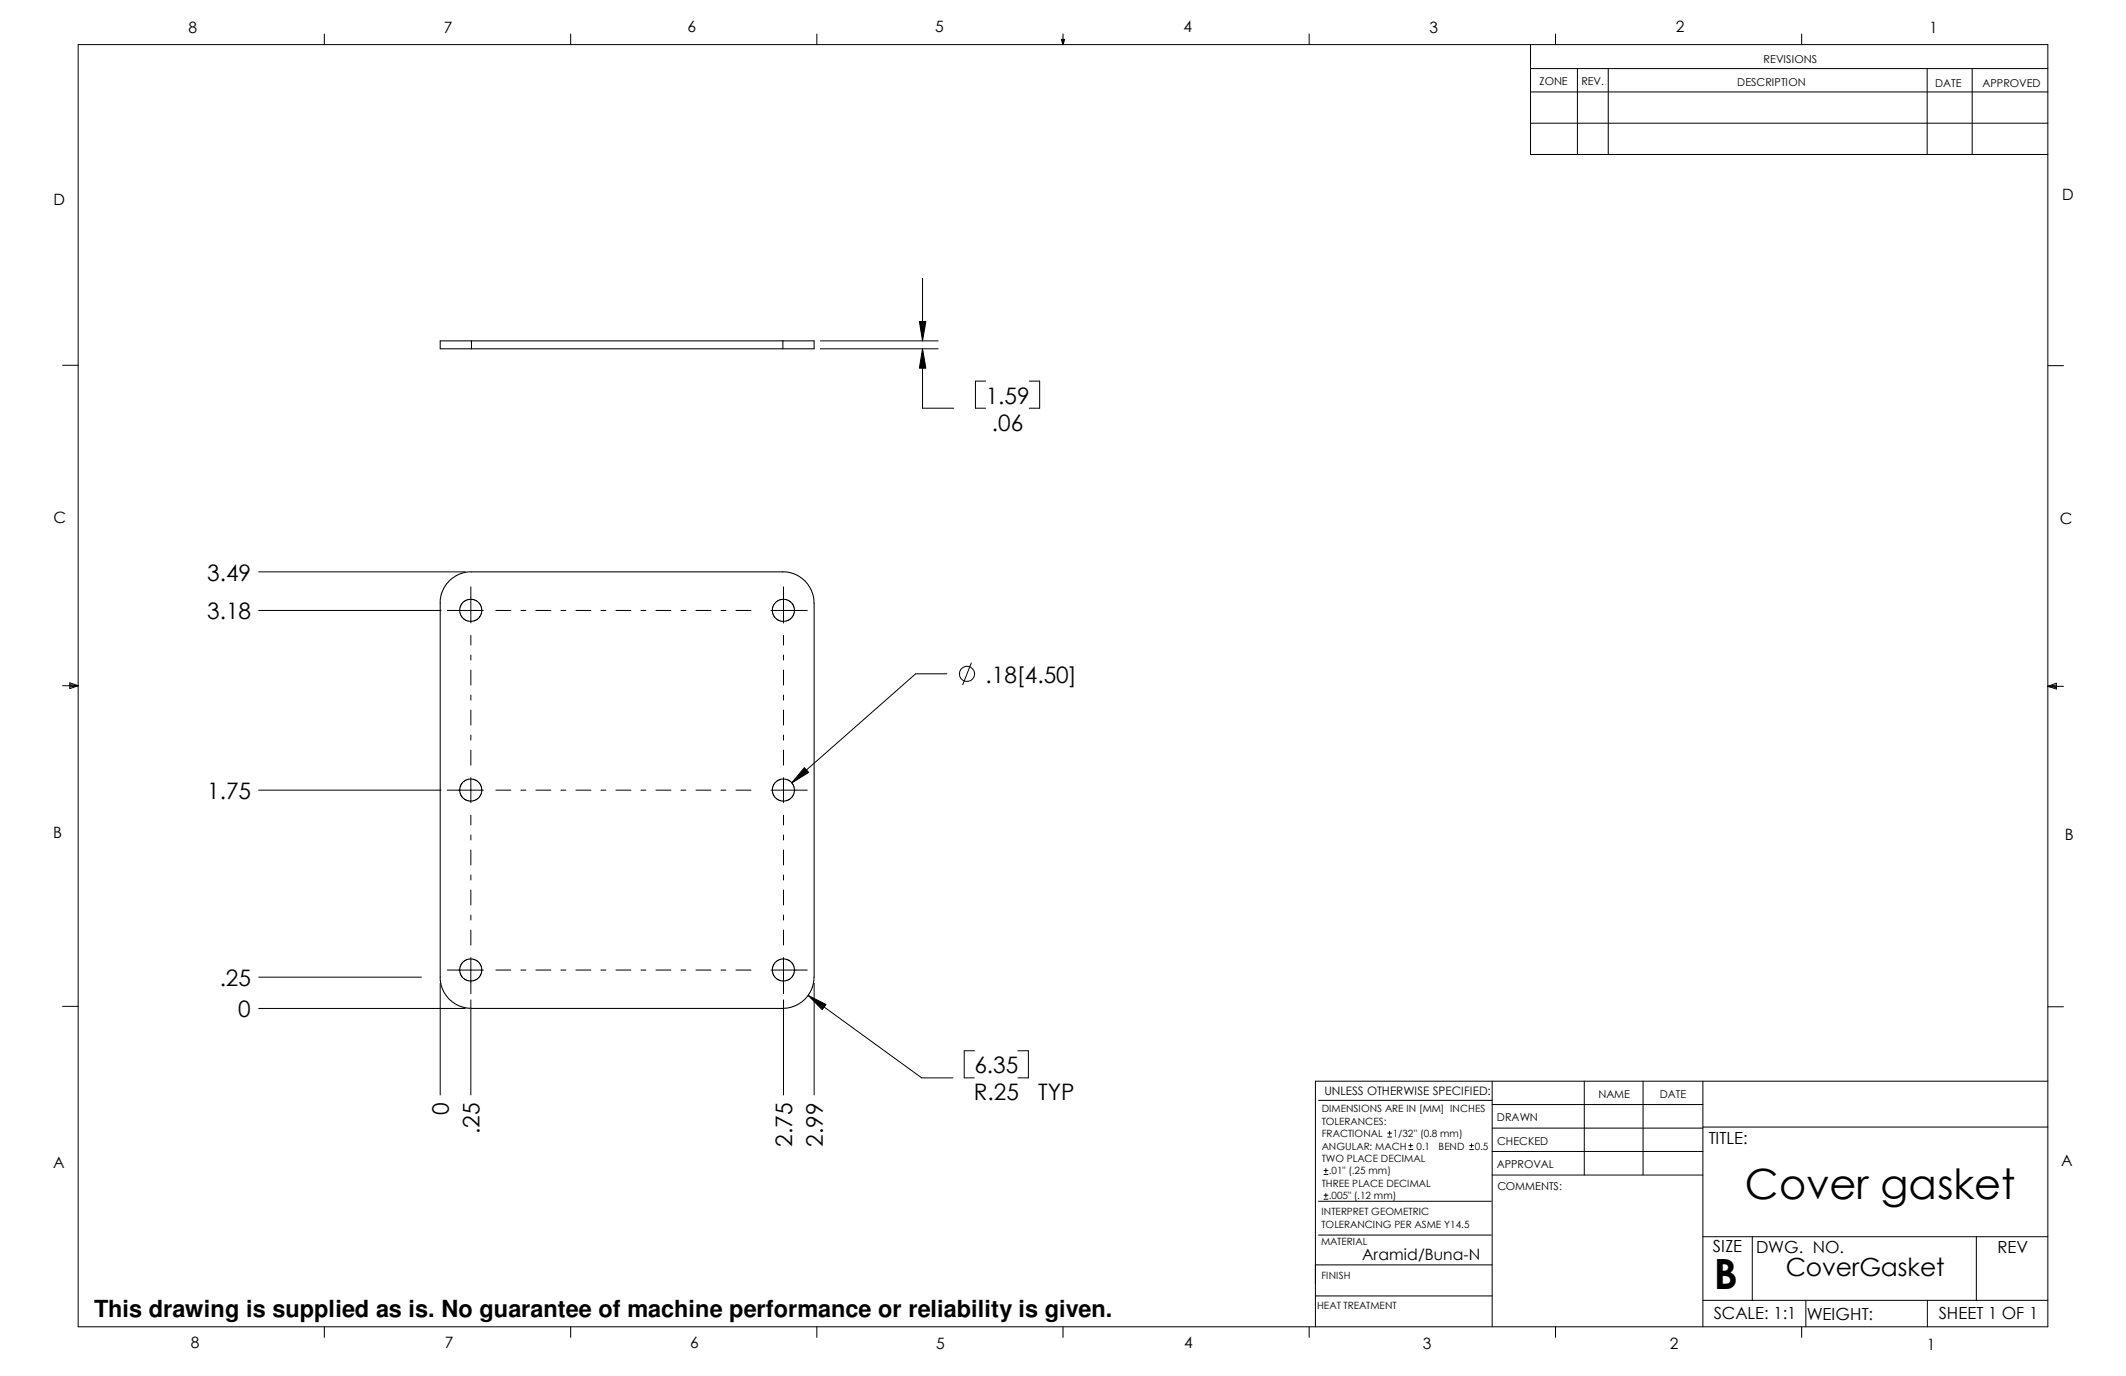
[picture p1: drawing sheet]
<svg xmlns="http://www.w3.org/2000/svg" width="432mm" height="279mm" viewBox="0 0 432 279" stroke-linecap="round" stroke-linejoin="round" font-family="sans-serif">
<g fill="none" stroke="#000" stroke-width=".2">
<path d="M15.9 9.1h400v260.3h-400zM65.9 6.9v2.2M115.9 6.9v2.2M165.9 6.9v2.2M215.6 8h.6l-.3 1.1zM215.7 8l.2 1.1M215.9 6.9v2.2M216 8l-.1 1.1M265.9 6.9v2.2M310.9 18.7h105M310.9 9.1v22.3h105M310.9 13.9h105"/>
<path d="M315.9 6.9v2.2M320.4 13.9v17.5M326.6 13.9v17.5M365.9 6.9v2.2M391.4 13.9v17.5M400.6 13.9v17.5M310.9 25h105M187.4 56.5v12.7M12.7 74.2h3.2M166.6 69.2h23.9M166.6 70.8h23.9M186.7 65.3h1.3l-.6 3.9z"/>
<path d="M187.4 70.8l.6 4h-1.3zM187.4 70.8v12.1h6.3M200.2 77.4h-2.1v5.5h2.1M209 77.4h2.2v5.5h-2.2M415.9 74.3h3.2M52.5 116.1h42M95.6 119.2v7.3M159.1 119.2v7.3M12.7 139.2h3.2M14.2 139l1.7 .2M14.2 138.6l1.7 .6-1.7 .6zM15.9 139.2l-1.7 .3"/>
<path d="M52.5 124h37.1M90.8 124h7.4M156.6 124h7.4M192.3 136.8h-6.3l-25.2 22.2M197.3 134.6l-1.8 4.4M415.9 139.4h3.2M415.9 139.4l1.8-.7v1.2zM415.9 139.4l1.8 .2M417.7 139.1l-1.8 .3M95.6 157.9v5.1M159.1 157.9v5.1M163.4 155.9l.9 .9-3.5 2.2z"/>
<path d="M52.5 160.4h37.1M90.8 160.4h7.4M156.6 160.4h7.4M52.5 198.4h33.1M89.4 199.7v22.6M90.8 197h7.4M95.6 194.4v7.4M156.6 197h7.4M159.1 194.4v7.4M165.4 199.7v22.6M12.7 204.3h3.2M52.5 204.8h42"/>
<path d="M95.6 203v19.3M159.1 203v19.3M164.2 202.1l3.6 1.9-.8 1zM164.2 202.1l23 16.8h6.3M197.9 213.4h-2.1v5.5h2.1M206.8 213.4h2.1v5.5h-2.1M303.1 219.5v49.9M321.8 219.5v19.1M333.7 219.5v19.1M345.9 219.5v49.9M415.9 204.4h3.2M415.9 219.5h-148.7v49.9"/>
<path d="M267.8 223.4h35.3M268.9 238.5h.8M268.9 237.7h.8M269.3 237.3v.8M281.9 230.9h.8M281.9 230.1h.8M282.2 229.7v.8M286.1 233.4h.8M286.1 232.6h.8M286.5 232.2v.8M298.5 233.4h.8M298.5 232.6h.8"/>
<path d="M298.9 232.2v.8M303.1 233.8h42.8M303.1 229.1h42.8M303.1 224.3h42.8M303.1 238.6h42.8M345.9 228.9h70M267.2 256.8h35.9M267.8 250.8h35.1M267.8 243.9h35.1M268.9 243.5h.8M268.9 242.7h.8M269.3 242.3v.8"/>
<path d="M345.9 251.1h70M355.9 251.1v12.9M401.4 251.1v12.9M65.9 269.4v2.2M115.9 269.4v2.2M165.9 269.4v2.2M215.9 269.4v2.2M265.9 269.4v2.2M267.2 263.1h35.9M315.9 269.4v2.2M345.9 264h70M365.9 269.4v2.2"/>
<path d="M366.8 264v5.4M391.5 264v5.4"/>
<circle cx="196.4" cy="136.8" r="1.55"/>
</g>
<path d="M89.4 69.2h76v1.6h-76zM95.8 69.2v1.6M159 69.2v1.6M91.2 117.9l1.6-1.1 1.3-.5 .9-.2h64.7l.9 .2 1.3 .5 1 .6 1.1 1.1 1 1.8 .4 2.2v75.9l-.3 1.6-.5 1.3-.6 1-1.1 1.1-1.8 1-2.1 .4h-63.2l-1.7-.2-1.3-.6-1-.6-1.1-1.1-.8-1.3-.5-1.9v-77.3l.2-1 .5-1.3zM93.4 123.9v.6l.4 .8 .9 .7 .9 .2 .8-.1 .6-.4 .6-.7 .3-1-.1-.7-.4-.7-.7-.6-.7-.3-1 .1-.8 .3-.6 .9-.2 1M156.9 123.9v.6l.4 .8 .9 .7 .9 .2 .8-.1 .6-.4 .6-.7 .3-1-.1-.7-.4-.7-.7-.6-.7-.3-1 .1-.8 .3-.6 .9-.2 1M93.4 160.4v.6l.4 .8 .7 .6 1.1 .3 .8-.1 .6-.4 .6-.7 .3-1.1-.1-.6-.4-.8-.7-.5-.7-.3h-1l-.8 .4-.6 .9-.2 .9M156.9 160.4v.6l.4 .8 .7 .6 1.1 .3 .8-.1 .6-.4 .6-.7 .3-1.1-.1-.6-.4-.8-.7-.5-.7-.3h-1l-.8 .4-.6 .9-.2 .9M93.4 196.9v.7l.4 .7 .7 .6 1.1 .3 .8-.1 .6-.3 .6-.8 .3-1-.1-.7-.4-.7-.7-.6-.7-.3-1 .1-.8 .4-.6 .8-.2 1M156.9 196.9v.7l.4 .7 .7 .6 1.1 .3 .8-.1 .6-.3 .6-.8 .3-1-.1-.7-.4-.7-.7-.6-.7-.3-1 .1-.8 .4-.6 .8-.2 1" fill="none" stroke="#000" stroke-width=".21"/>
<path d="M186.7 65.3h1.3l-.6 3.9zM187.4 70.8l.6 4h-1.3zM163.4 155.9l.9 .9-3.5 2.2zM164.2 202.1l3.6 1.9-.8 1z" fill="#000"/>
<path d="M100.7 124h53.4M95.6 155.4v-26.4M159.1 155.4v-26.4M100.7 160.4h53.4M95.6 191.9v-26.4M100.7 197h53.4M159.1 191.9v-26.4" fill="none" stroke="#fff" stroke-width=".2" stroke-dasharray="3 2 1 2"/>
<path d="M100.7 124h53.4M95.6 155.4v-26.4M159.1 155.4v-26.4M100.7 160.4h53.4M95.6 191.9v-26.4M100.7 197h53.4M159.1 191.9v-26.4" fill="none" stroke="#000" stroke-width=".2" stroke-dasharray="3 2 1 2"/>
<g font-size="8.5">
<text x="354.4" y="243.4">Cover gasket</text>
<text x="348.1" y="261.7">B</text>
</g>
<text font-size="5.1" x="362.7" y="259.2">CoverGasket</text>
<text font-size="4.8" x="19.1" y="267.3">This drawing is supplied as is. No guarantee of machine performance or reliability is given.</text>
<g font-size="4.6">
<text x="200.2" y="82">1.59</text>
<text x="201.5" y="87.5">.06</text>
<text x="42.1" y="117.9">3.49</text>
<text x="42.1" y="125.8">3.18</text>
<text x="200.2" y="138.6">.18[4.50]</text>
<text x="42.1" y="162.3">1.75</text>
<text x="44.6" y="200.2">.25</text>
<text x="48.4" y="206.6">0</text>
<text x="197.9" y="217.9">6.35</text>
<text x="91.1" y="226.4" transform="rotate(-90 91.1 226.4)">0</text>
<text x="197.8" y="223.4">R.25</text>
<text x="210.8" y="223.4">TYP</text>
<text x="97.4" y="230.3" transform="rotate(-90 97.4 230.3)">.25</text>
<text x="160.9" y="232.8" transform="rotate(-90 160.9 232.8)">2.75</text>
<text x="167.1" y="232.8" transform="rotate(-90 167.1 232.8)">2.99</text>
</g>
<g font-size="3.4">
<text x="347" y="232.2">TITLE:</text>
<text x="347.9" y="254.3">SIZE</text>
<text x="356.7" y="254.3">DWG. NO.</text>
<text x="405.7" y="254.4">REV</text>
<text x="348.1" y="267.9">SCALE: 1:1</text>
<text x="367" y="268">WEIGHT:</text>
<text x="393.8" y="267.9">SHEET 1 OF 1</text>
</g>
<g font-size="3.2">
<text x="38.3" y="6.6">8</text>
<text x="90.2" y="6.7">7</text>
<text x="139.7" y="6.5">6</text>
<text x="189.9" y="6.5">5</text>
<text x="240.4" y="6.6">4</text>
<text x="290.4" y="6.6">3</text>
<text x="340.4" y="6.5">2</text>
<text x="391.8" y="6.6">1</text>
<text x="10.9" y="41.5">D</text>
<text x="418.8" y="40.7">D</text>
<text x="10.8" y="106.3">C</text>
<text x="418.3" y="106.4">C</text>
<text x="10.8" y="170.2">B</text>
<text x="419.4" y="170.5">B</text>
<text x="10.8" y="237.2">A</text>
<text x="418.6" y="236.7">A</text>
<text x="276.7" y="255.9">Aramid/Buna-N</text>
<text x="38.8" y="273.8">8</text>
<text x="90.3" y="273.8">7</text>
<text x="140.2" y="273.8">6</text>
<text x="190.1" y="273.9">5</text>
<text x="240.5" y="273.8">4</text>
<text x="289" y="273.9">3</text>
<text x="339.1" y="273.9">2</text>
<text x="391.3" y="274.1">1</text>
</g>
<text font-size="2.4" x="269" y="222.4">UNLESS OTHERWISE SPECIFIED:</text>
<g font-size="2.2">
<text x="312.7" y="17.4">ZONE</text>
<text x="321.2" y="17.4">REV.</text>
<text x="352.8" y="17.4">DESCRIPTION</text>
<text x="358.2" y="12.7">REVISIONS</text>
<text x="393.1" y="17.6">DATE</text>
<text x="402.7" y="17.6">APPROVED</text>
<text x="304" y="227.7">DRAWN</text>
<text x="324.7" y="222.9">NAME</text>
<text x="337.1" y="222.9">DATE</text>
<text x="304.1" y="232.6">CHECKED</text>
<text x="304" y="237.2">APPROVAL</text>
<text x="304.1" y="241.7">COMMENTS:</text>
</g>
<g font-size="2">
<text x="268.5" y="225.8">DIMENSIONS ARE IN [MM] INCHES</text>
<text x="268.5" y="228.4">TOLERANCES:</text>
<text x="268.5" y="230.9">FRACTIONAL</text>
<text x="268.5" y="233.4">ANGULAR: MACH</text>
<text x="282.9" y="230.9">1/32'' (0.8 mm)</text>
<text x="287.7" y="233.4">0.1</text>
<text x="292.2" y="233.4">BEND</text>
<text x="299.5" y="233.4">0.5</text>
<text x="268.5" y="236">TWO PLACE DECIMAL</text>
<text x="269.9" y="238.5">.01&quot; (.25 mm)</text>
<text x="268.5" y="241">THREE PLACE DECIMAL</text>
<text x="269.9" y="243.5">.005&quot; (.12 mm)</text>
<text x="268.4" y="246.8">INTERPRET GEOMETRIC</text>
<text x="268.4" y="249.3">TOLERANCING PER ASME Y14.5</text>
<text x="268.3" y="252.9">MATERIAL</text>
<text x="268.4" y="259.7">FINISH</text>
<text x="267.5" y="265.8">HEAT TREATMENT</text>
</g>
</svg>
